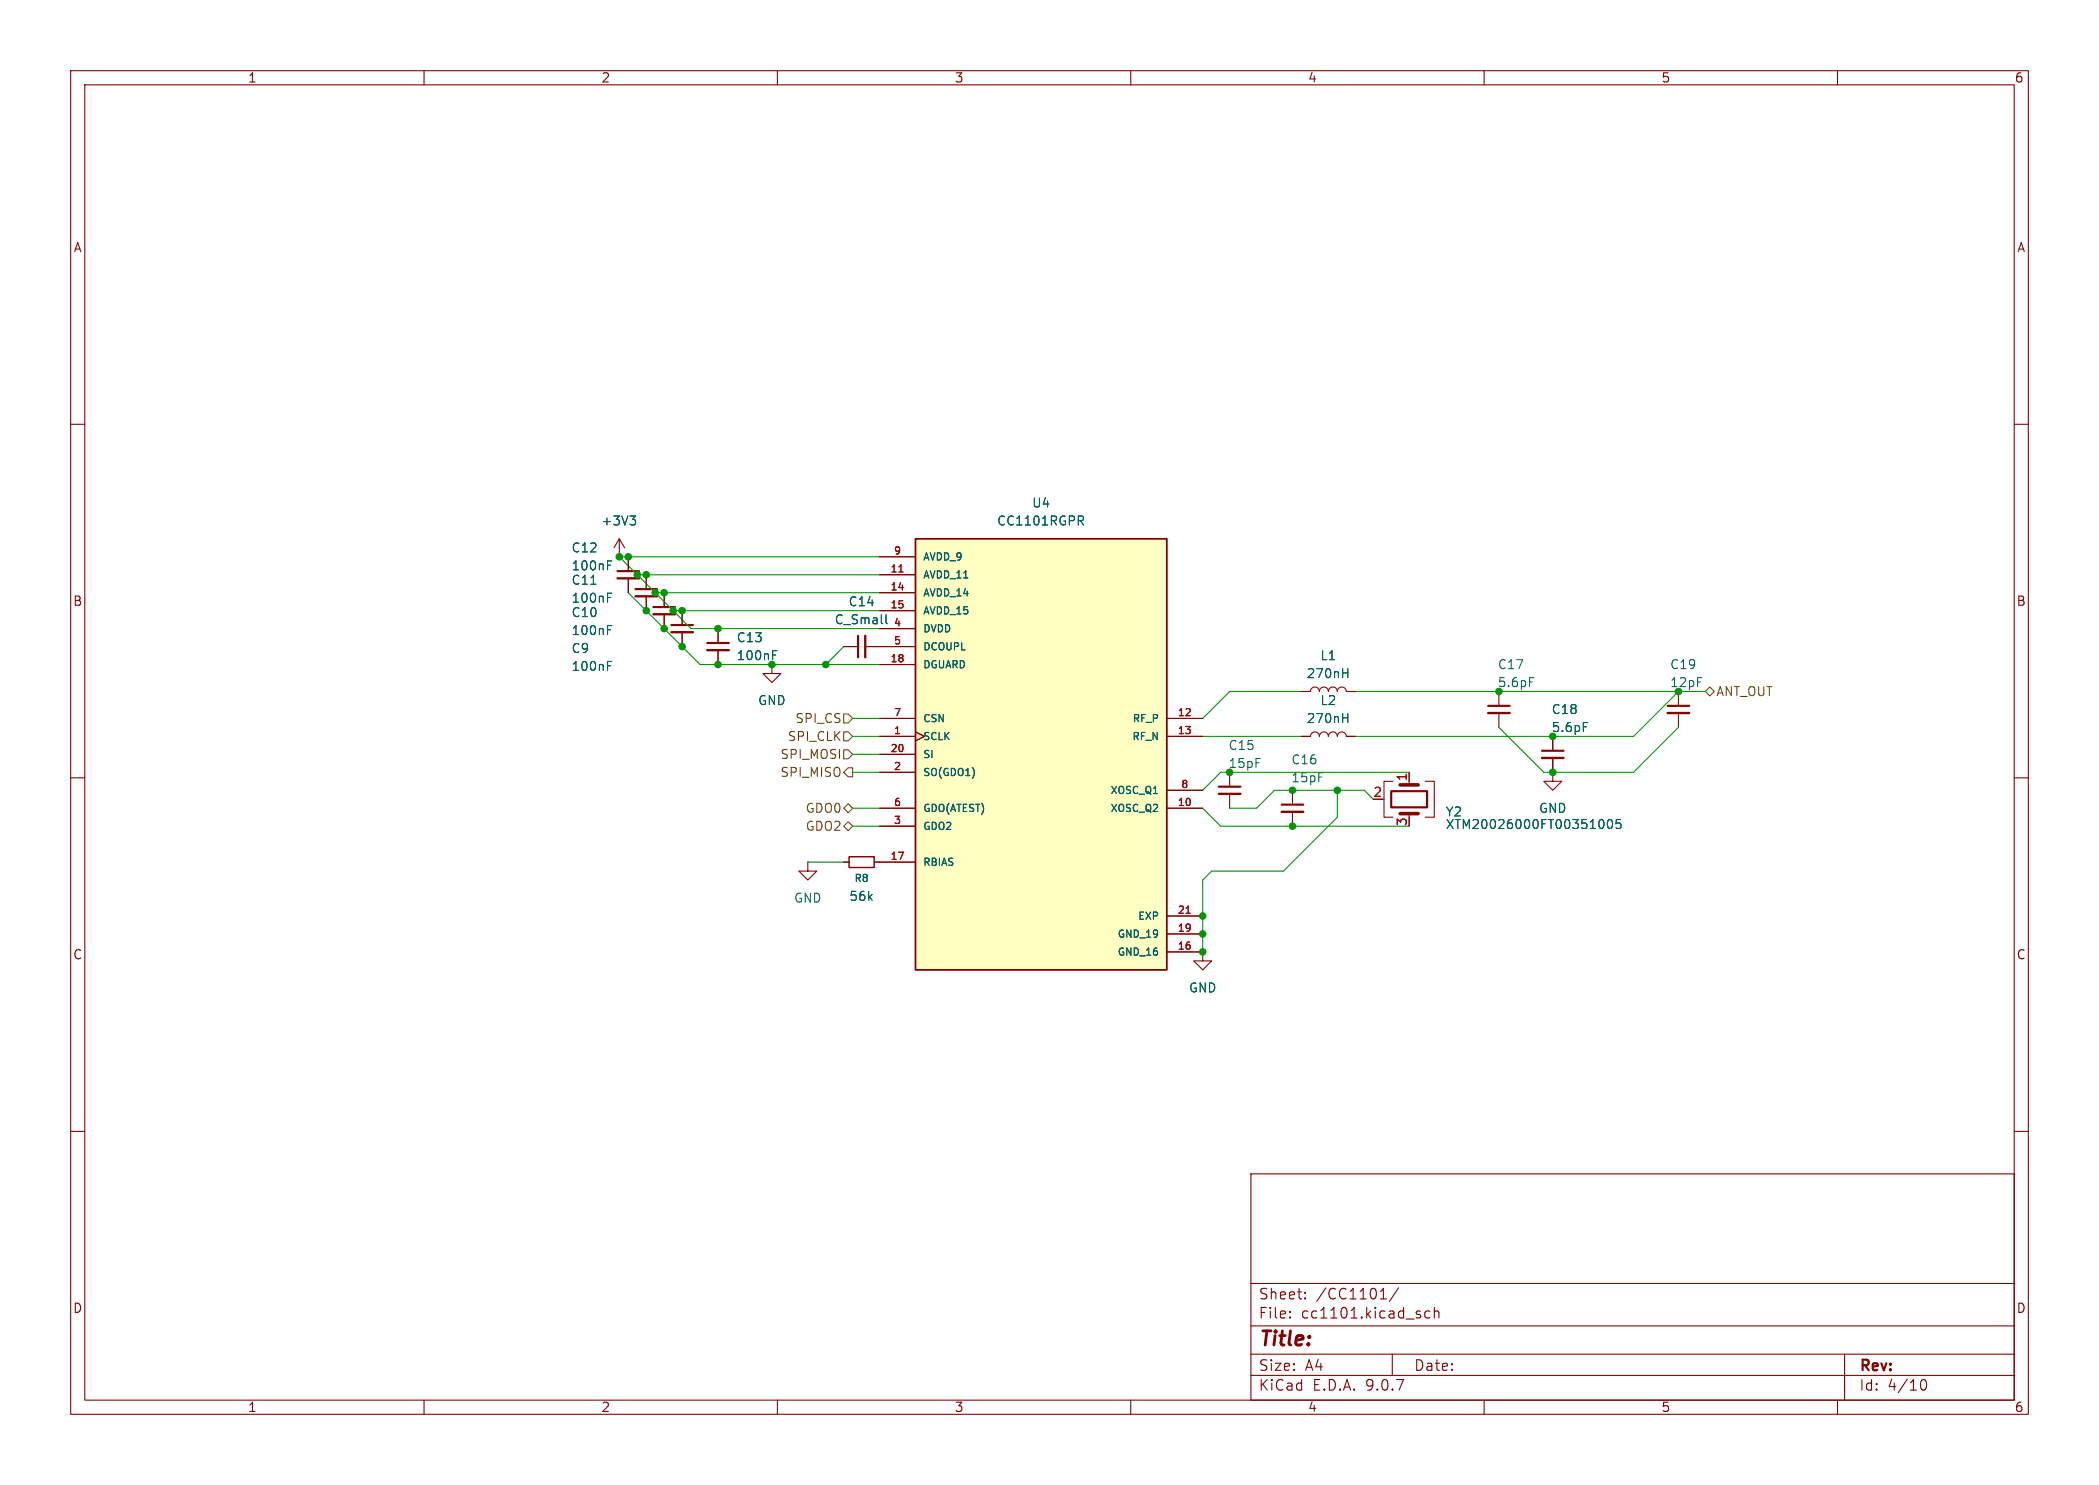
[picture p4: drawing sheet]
<svg xmlns="http://www.w3.org/2000/svg" width="297mm" height="210mm" viewBox="0 0 297 210" stroke-linecap="round" stroke-linejoin="round" font-family="sans-serif">
<g fill="none" stroke="#840000" stroke-width=".15">
<path d="M10 10h277v190h-277zM12 12h273v186h-273zM60 10v2M110 10v2M160 10v2M210 10v2M260 10v2M10 60h2M87.6 78.7h.1M87.6 76.2l-.7 1.3M87.6 76.2l.8 1.3M87.6 76.2v2.5"/>
<path d="M88.9 78.7v2.1M285 60h2M88.9 81.8v2M91.4 81.3v2M91.4 84.3v2.1M94 83.8v2.1M94 86.9v2M96.5 86.4v2M96.5 89.4v2M101.6 88.9v2M101.6 91.9v2.1M109.2 94v1.3h1.3l-1.3 1.2-1.3-1.2h1.3"/>
<path d="M119.4 91.4h2M122.4 91.4h2.1M184.1 97.8h1.3a.64 .64 0 0 1 .7-.6 .64 .64 0 0 1 .6 .6 .64 .64 0 0 1 .6-.6 .64 .64 0 0 1 .7 .6 .64 .64 0 0 1 .6-.6 .64 .64 0 0 1 .6 .6 .64 .64 0 0 1 .7-.6 .64 .64 0 0 1 .6 .6h1.3M212.1 97.8v2M237.5 97.8v2M10 110h2M174 109.2v2.1M174 112.3v2M182.9 111.8v2M182.9 114.8v2M184.1 104.1h1.3a.64 .64 0 0 1 .7-.6 .64 .64 0 0 1 .6 .6 .64 .64 0 0 1 .6-.6 .64 .64 0 0 1 .7 .6 .64 .64 0 0 1 .6-.6 .64 .64 0 0 1 .6 .6 .64 .64 0 0 1 .7-.6 .64 .64 0 0 1 .6 .6h1.3M195.6 113h.2"/>
<path d="M197.1 110.5h-1.3v5.1h1.3M199.4 109.2v1.3M199.4 115.1v.5M201.7 110.5h1.2v5.1h-1.2M212.1 100.8v2.1M219.7 109.2v1.3h1.3l-1.3 1.3-1.3-1.3h1.3M219.7 109.2h.1M219.7 104.1v2.1M219.7 107.2v2M237.5 100.8v2.1M285 110h2M114.3 121.9v1.3h1.3l-1.3 1.3-1.3-1.3h1.3"/>
<path d="M114.3 121.9h.1M119.4 121.9h.7M123.7 121.9h.8M170.2 134.6v1.3h1.2l-1.2 1.3-1.3-1.3h1.3M170.2 134.6h.1M10 160h2M177 166h108v32h-108zM285 160h2M60 198v2M110 198v2M160 198v2M177 194.5h108"/>
<path d="M177 191.5h108M177 187.5h108M177 181.5h108M182.5 186.3h.1l-.1 .1M182.5 186.3v.1M182.5 185.5v.1M182.5 185.5h.1l-.1 .1M184.7 183.6v.1M184.7 183.6h-.1l.1 .1M184.7 182.8v.1M184.7 182.8h-.1l.1 .1M195.3 183.7h.9"/>
<path d="M197 191.5v3M197.9 182.1l-1.3 2M202.3 185.5l-.4-.1-.3 .3v.4l.1 .2 .2 .1 .4-.1M203 185.5a.37 .37 0 0 1 .6 .1v.8M203 184.9v1.5M210 198v2M260 198v2M261 191.5v6.5M271.7 195.7a.55 .55 0 0 1 .4-.6h.1a.94 .94 0 0 1 0 1.5h-.1a.55 .55 0 0 1-.4-.6"/>
</g>
<path d="M87.4 80.8h3M89.9 83.3h3.1M92.5 85.9h3M95 88.4h3M100.1 90.9h3M121.4 89.9v3.1M210.6 99.8h3M236 99.8h3M172.5 111.3h3M181.4 113.8h3M196.8 111.9h5.1v2.3h-5.1zM218.2 106.2h3" fill="none" stroke="#840000" stroke-width=".3"/>
<path d="M87.4 81.8h3M89.9 84.3h3.1M92.5 86.9h3M95 89.4h3M100.1 91.9h3M122.4 89.9v3.1M172.5 112.3h3M181.4 114.8h3M210.6 100.8h3M218.2 107.2h3M236 100.8h3" fill="none" stroke="#840000" stroke-width=".33"/>
<g fill="none" stroke="#006464" stroke-width=".15">
<path d="M86 79.9h.4M86 79.3h.6M89.1 73h.8l-.4 .5M89.7 73.5l.2 .2v.3l-.2 .2M83.6 82.6h.7M86 94.1h.4M86 93.5h.6M86 89.1h.4M86 88.5h.6M86 84.5h.4M86 83.9h.6M109.3 92.6h.5"/>
<path d="M109.3 92h.6M125.4 86.9v1.1l.2 .2M190 95.2h.7M190.7 94.6v1.2M216.4 95.8h.6M190 101.5h.7M190.7 100.9v1.3M224 102.2h.6M226.7 115.9a.79 .79 0 0 1 0 1.3M227.6 116l.1-.1a.69 .69 0 0 1 .3 1.1l-.1 .2a.69 .69 0 0 1-.3-1.2zM229.3 115.9h-.6v.6l.1-.1h.5l.1 .2-.1 .4-.2 .2h-.3l-.1-.2"/>
</g>
<path d="M198.1 111h2.6M198.1 115.1h2.6" fill="none" stroke="#840000" stroke-width=".51"/>
<path d="M120.1 121.2h3.6v1.5h-3.6z" fill="none" stroke="#840000" stroke-width=".2"/>
<path d="M129.5 76.2h35.6v61h-35.6z" fill="#ffffc2"/>
<path d="M129.5 76.2h35.6v61h-35.6z" fill="none" stroke="#840000" stroke-width=".25"/>
<g fill="none" stroke="#840000" stroke-width=".15">
<path d="M87.6 78.7h.1M88.9 78.7v2.1M124.5 78.7h5M88.9 81.8v2M91.4 81.3v2M91.4 84.3v2.1M94 83.8v2.1M94 86.9v2M96.5 86.4v2M96.5 89.4v2M101.6 88.9v2M101.6 91.9v2.1"/>
<path d="M119.4 91.4h2M122.4 91.4h7.1M124.5 81.3h5M124.5 83.8h5M124.5 86.4h5M124.5 88.9h5M124.5 94h5M184.1 97.8h1.3M190.5 97.8h1.3M124.5 101.6h5M124.5 104.1h5M124.5 106.7h5"/>
<path d="M124.5 109.2h5M124.5 114.3h5M124.5 116.8h5M129.5 103.5l1.3 .6-1.3 .7M165.1 101.6h5.1M165.1 104.1h5.1M165.1 114.3h5.1M165.1 111.8h5.1M184.1 104.1h1.3M190.5 104.1h1.3M199.4 109.2v1.3M219.7 109.2h.1"/>
<path d="M219.7 104.1v2.1M219.7 107.2v2M119.4 121.9h.7M123.7 121.9h5.8M165.1 129.5h5.1M165.1 132.1h5.1M165.1 134.6h5.1M170.2 134.6h.1"/>
</g>
<path d="M127.2 80.9h.6M167.8 129.2h.6" fill="none" stroke="#a90000" stroke-width=".15"/>
<g fill="none" stroke="#006464" stroke-width=".15">
<path d="M86 79.9h.4M86 79.3h.6M89.1 73h.8l-.4 .5M89.7 73.5l.2 .2v.3l-.2 .2M152.9 73.6l.4 .6M153.1 73l.2 .2-.1 .3-.1 .1M83.6 82.6h.7M86 89.1h.4M86 88.5h.6M86 94.1h.4M86 93.5h.6M86 84.5h.4"/>
<path d="M86 83.9h.6M109.3 92.6h.5M109.3 92h.6M125.4 86.9v1.1l.2 .2M190 95.2h.7M190.7 94.6v1.2M190 101.5h.7M190.7 100.9v1.3M224 102.2h.6M226.7 115.9a.79 .79 0 0 1 0 1.3M227.6 116l.1-.1a.69 .69 0 0 1 .3 1.1l-.1 .2a.69 .69 0 0 1-.3-1.2zM229.3 115.9h-.6v.6l.1-.1h.5l.1 .2-.1 .4-.2 .2h-.3l-.1-.2"/>
</g>
<path d="M241.3 97.8l.6-.6 .7 .6-.7 .6zM119.4 103.5h.6l.6 .6-.6 .7h-.6zM119.4 106h.6l.6 .7-.6 .6h-.6zM119.4 114.3l.6-.6 .6 .6-.6 .6zM119.4 101h.6l.6 .6-.6 .6h-.6zM119.4 116.8l.6-.6 .6 .6-.6 .7zM120 108.6h.6v1.3h-.6l-.6-.7z" fill="none" stroke="#725600" stroke-width=".15"/>
<g fill="none" stroke="#009600" stroke-width=".15">
<path d="M124.5 78.7h-36.9l10.2 10.2h26.7M88.9 83.8l10.2 10.2h25.4M90.2 81.3h34.3M92.7 83.8h31.8M95.2 86.4h29.3M119.4 91.4l-2.6 2.6M184.1 97.8h-10.1l-3.8 3.8M191.8 97.8h49.5M237.5 97.8l-6.4 6.3h-39.3M120.6 104.1h3.9M120.6 109.2h3.9M120.6 114.3h3.9"/>
<path d="M120.6 116.8h3.9M120.6 106.7h3.9M120.6 101.6h3.9M170.2 104.1h13.9M170.2 114.3l2.5 2.5h26.7M189.2 111.8v3.8l-7.6 7.6h-10.2l-1.2 1.3v10.1M194.3 113l-1.3-1.2h-12.7l-2.5 2.5h-3.8M199.4 109.2h-26.7l-2.5 2.6M212.1 102.9l6.3 6.3h12.7l6.4-6.3M114.3 121.9h5.1"/>
</g>
<g fill="#009600" stroke="#009600" stroke-width=".15">
<circle cx="170.2" cy="134.6" r=".46"/>
<circle cx="170.2" cy="132.1" r=".46"/>
<circle cx="170.2" cy="129.5" r=".46"/>
<circle cx="189.2" cy="111.8" r=".46"/>
<circle cx="182.9" cy="116.8" r=".46"/>
<circle cx="182.9" cy="111.8" r=".46"/>
<circle cx="219.7" cy="109.2" r=".46"/>
<circle cx="91.4" cy="86.4" r=".46"/>
<circle cx="94" cy="88.9" r=".46"/>
<circle cx="95.2" cy="86.4" r=".46"/>
<circle cx="87.6" cy="78.7" r=".46"/>
<circle cx="88.9" cy="78.7" r=".46"/>
<circle cx="96.5" cy="91.4" r=".46"/>
<circle cx="101.6" cy="88.9" r=".46"/>
<circle cx="96.5" cy="86.4" r=".46"/>
<circle cx="92.7" cy="83.8" r=".46"/>
<circle cx="94" cy="83.8" r=".46"/>
<circle cx="91.4" cy="81.3" r=".46"/>
<circle cx="90.2" cy="81.3" r=".46"/>
<circle cx="116.8" cy="94" r=".46"/>
<circle cx="109.2" cy="94" r=".46"/>
<circle cx="101.6" cy="94" r=".46"/>
</g>
<text font-size="2.8" fill="#840000" x="178" y="190.9">Title:</text>
<g font-size="2.1" fill="#840000">
<text x="178" y="184">Sheet:</text>
<text x="186.2" y="184">/CC1101/</text>
<text x="178" y="186.7">File:</text>
<text x="184.1" y="186.7">cc1101.kicad_sch</text>
<text x="178" y="196.9">KiCad</text>
<text x="178" y="194.1">Size:</text>
<text x="184.7" y="194.1">A4</text>
<text x="185.7" y="196.9">E.D.A.</text>
<text x="193.3" y="196.9">9.0.7</text>
<text x="200" y="194.1">Date:</text>
<text x="263" y="194.3">Rev:</text>
<text x="263" y="196.9">Id:</text>
<text x="267.1" y="196.9">4/10</text>
</g>
<g font-size="1.8" fill="#840000">
<text x="35" y="11.9">1</text>
<text x="85" y="11.9">2</text>
<text x="135" y="11.9">3</text>
<text x="185" y="11.9">4</text>
<text x="235" y="11.9">5</text>
<text x="285" y="11.9">6</text>
<text x="10.3" y="35.9">A</text>
<text x="285.3" y="35.9">A</text>
<text x="10.3" y="85.9">B</text>
<text x="285.3" y="85.9">B</text>
<text x="10.3" y="135.9">C</text>
<text x="285.3" y="135.9">C</text>
<text x="10.3" y="185.9">D</text>
<text x="285.3" y="185.9">D</text>
<text x="35" y="199.9">1</text>
<text x="85" y="199.9">2</text>
<text x="135" y="199.9">3</text>
<text x="185" y="199.9">4</text>
<text x="235" y="199.9">5</text>
<text x="285" y="199.9">6</text>
</g>
<g font-size="1.8" fill="#006464">
<text x="145.9" y="72">U4</text>
<text x="85" y="74.5">+3V3</text>
<text x="141" y="74.5">CC1101RGPR</text>
<text x="80.8" y="80.9">100nF</text>
<text x="80.8" y="82.9">C11</text>
<text x="80.8" y="78.3">C12</text>
<text x="80.8" y="85.4">100nF</text>
<text x="80.8" y="87.5">C10</text>
<text x="118" y="88.5">C_Small</text>
<text x="120" y="86">C14</text>
<text x="80.8" y="92.6">C9</text>
<text x="80.8" y="95.1">100nF</text>
<text x="80.8" y="90">100nF</text>
<text x="104.1" y="93.6">100nF</text>
<text x="104.1" y="91">C13</text>
<text x="186.7" y="93.6">L1</text>
<text x="211.8" y="94.8">C17</text>
<text x="236.2" y="94.8">C19</text>
<text x="107.2" y="99.9">GND</text>
<text x="184.8" y="96.1">270nH</text>
<text x="186.7" y="99.9">L2</text>
<text x="219.5" y="101.2">C18</text>
<text x="173.7" y="106.3">C15</text>
<text x="184.8" y="102.5">270nH</text>
<text x="182.6" y="108.3">C16</text>
<text x="182.6" y="110.8">15pF</text>
<text x="204.5" y="115.7">Y2</text>
<text x="204.5" y="117.4">XTM20026000FT00351005</text>
<text x="217.7" y="115.2">GND</text>
<text x="112.3" y="127.9">GND</text>
<text x="120.1" y="127.6">56k</text>
<text x="168.1" y="140.6">GND</text>
</g>
<g font-size="1.8" fill="#009600">
<text x="211.8" y="97.4">5.6pF</text>
<text x="236.2" y="97.4">12pF</text>
<text x="219.5" y="103.7">5.6pF</text>
<text x="173.7" y="108.8">15pF</text>
</g>
<g font-size="1.8" fill="#725600">
<text x="242.8" y="98.7">ANT_OUT</text>
<text x="110.3" y="107.5">SPI_MOSI</text>
<text x="111.4" y="105">SPI_CLK</text>
<text x="112.5" y="102.5">SPI_CS</text>
<text x="110.3" y="110.1">SPI_MISO</text>
<text x="113.9" y="115.2">GDO0</text>
<text x="113.9" y="117.7">GDO2</text>
</g>
<g font-size="1.8" fill="#a90000">
<text x="194.2" y="112.8">2</text>
<text x="199.1" y="110.6" transform="rotate(-90 199.1 110.6)">1</text>
<text x="199.1" y="116.9" transform="rotate(-90 199.1 116.9)">3</text>
</g>
<g font-size="1.4" fill="#a90000">
<text x="125.9" y="81">11</text>
<text x="125.9" y="83.6">14</text>
<text x="126.4" y="78.5">9</text>
<text x="125.9" y="86.1">15</text>
<text x="126.4" y="88.6">4</text>
<text x="125.9" y="93.7">18</text>
<text x="126.4" y="91.2">5</text>
<text x="126.4" y="101.3">7</text>
<text x="166.5" y="101.3">12</text>
<text x="125.9" y="106.4">20</text>
<text x="126.4" y="103.9">1</text>
<text x="166.5" y="103.9">13</text>
<text x="126.4" y="109">2</text>
<text x="167" y="111.5">8</text>
<text x="126.4" y="114">6</text>
<text x="126.4" y="116.6">3</text>
<text x="166.5" y="114">10</text>
<text x="125.9" y="121.7">17</text>
<text x="166.5" y="129.3">21</text>
<text x="166.5" y="131.8">19</text>
<text x="166.5" y="134.4">16</text>
</g>
<g font-size="1.4" fill="#006464">
<text x="130.6" y="79.5">AVDD_9</text>
<text x="130.6" y="82">AVDD_11</text>
<text x="130.6" y="84.6">AVDD_14</text>
<text x="130.6" y="87.1">AVDD_15</text>
<text x="130.6" y="89.6">DVDD</text>
<text x="130.6" y="92.2">DCOUPL</text>
<text x="130.6" y="94.7">DGUARD</text>
<text x="130.6" y="102.3">CSN</text>
<text x="130.6" y="104.9">SCLK</text>
<text x="130.6" y="107.4">SI</text>
<text x="160.1" y="104.9">RF_N</text>
<text x="160.2" y="102.3">RF_P</text>
<text x="130.6" y="110">SO(GDO1)</text>
<text x="157" y="112.5">XOSC_Q1</text>
<text x="130.6" y="115">GDO(ATEST)</text>
<text x="130.6" y="117.6">GDO2</text>
<text x="157" y="115">XOSC_Q2</text>
<text x="120.8" y="124.9">R8</text>
<text x="130.6" y="122.7">RBIAS</text>
<text x="160.9" y="130.3">EXP</text>
<text x="158" y="132.8">GND_19</text>
<text x="158" y="135.4">GND_16</text>
</g>
</svg>
